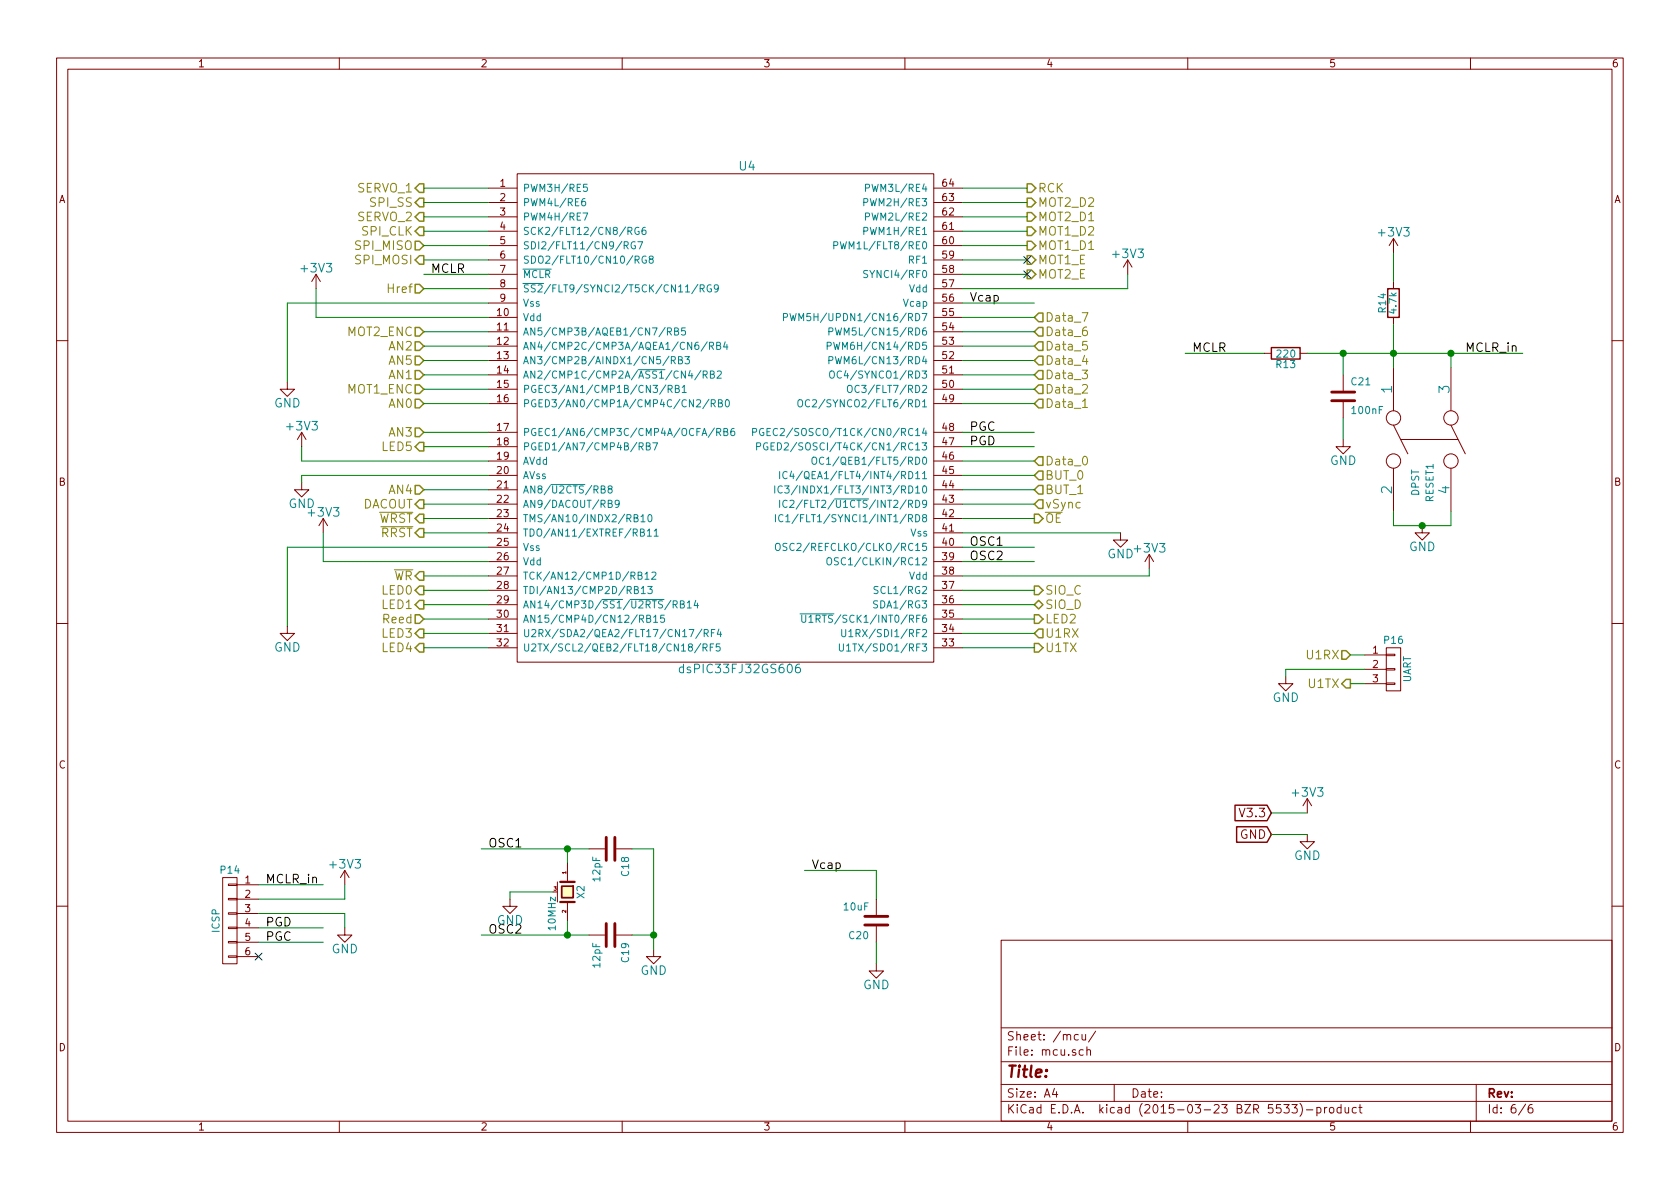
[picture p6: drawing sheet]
EESchema Schematic File Version 2
LIBS:power
LIBS:device
LIBS:transistors
LIBS:conn
LIBS:linear
LIBS:regul
LIBS:74xx
LIBS:cmos4000
LIBS:adc-dac
LIBS:memory
LIBS:xilinx
LIBS:special
LIBS:microcontrollers
LIBS:dsp
LIBS:microchip
LIBS:analog_switches
LIBS:motorola
LIBS:texas
LIBS:intel
LIBS:audio
LIBS:interface
LIBS:digital-audio
LIBS:philips
LIBS:display
LIBS:cypress
LIBS:siliconi
LIBS:opto
LIBS:atmel
LIBS:contrib
LIBS:valves
LIBS:pic18f46k60
LIBS:dspic33fj32gs606
LIBS:l293
LIBS:mcp2200
LIBS:lv8405v
LIBS:33vReg
LIBS:RoboticsMKII-cache
EELAYER 25 0
EELAYER END
$Descr A4 11693 8268
encoding utf-8
Sheet 6 6
Title ""
Date ""
Rev ""
Comp ""
Comment1 ""
Comment2 ""
Comment3 ""
Comment4 ""
$EndDescr
$Comp
L dsPIC33FJ32GS606 U4
U 1 1
P 5200 2400
F 0 "U4" H 5200 3650 60  0000 C CNN
F 1 "dsPIC33FJ32GS606" H 5150 150 60  0000 C CNN
F 2 "Housings_QFP:TQFP-64_10x10mm_Pitch0.5mm" H 5200 2400 60  0001 C CNN
F 3 "" H 5200 2400 60  0000 C CNN
	1    5200 2400
	1    0    0    -1  
$EndComp
$Comp
L CONN_01X06 P14
U 1 1
P 1600 6400
F 0 "P14" H 1600 6750 50  0000 C CNN
F 1 "ICSP" V 1700 6400 50  0000 C CNN
F 2 "Pin_Headers:Pin_Header_Straight_1x06" H 1600 6400 60  0001 C CNN
F 3 "" H 1600 6400 60  0000 C CNN
	1    1600 6400
	-1   0    0    -1  
$EndComp
$Comp
L +3V3 #PWR055
U 1 1
P 2400 6150
F 0 "#PWR055" H 2400 6000 60  0001 C CNN
F 1 "+3V3" H 2400 6290 60  0000 C CNN
F 2 "" H 2400 6150 60  0000 C CNN
F 3 "" H 2400 6150 60  0000 C CNN
	1    2400 6150
	1    0    0    -1  
$EndComp
$Comp
L GND #PWR056
U 1 1
P 2400 6450
F 0 "#PWR056" H 2400 6200 60  0001 C CNN
F 1 "GND" H 2400 6300 60  0000 C CNN
F 2 "" H 2400 6450 60  0000 C CNN
F 3 "" H 2400 6450 60  0000 C CNN
	1    2400 6450
	1    0    0    -1  
$EndComp
Text Label 1850 6450 0    60   ~ 0
PGD
Text Label 1850 6550 0    60   ~ 0
PGC
Text Label 1850 6150 0    60   ~ 0
MCLR_in
$Comp
L +3V3 #PWR057
U 1 1
P 2250 3700
F 0 "#PWR057" H 2250 3550 60  0001 C CNN
F 1 "+3V3" H 2250 3840 60  0000 C CNN
F 2 "" H 2250 3700 60  0000 C CNN
F 3 "" H 2250 3700 60  0000 C CNN
	1    2250 3700
	1    0    0    -1  
$EndComp
$Comp
L GND #PWR058
U 1 1
P 2000 4350
F 0 "#PWR058" H 2000 4100 60  0001 C CNN
F 1 "GND" H 2000 4200 60  0000 C CNN
F 2 "" H 2000 4350 60  0000 C CNN
F 3 "" H 2000 4350 60  0000 C CNN
	1    2000 4350
	1    0    0    -1  
$EndComp
$Comp
L +3V3 #PWR059
U 1 1
P 2200 2000
F 0 "#PWR059" H 2200 1850 60  0001 C CNN
F 1 "+3V3" H 2200 2140 60  0000 C CNN
F 2 "" H 2200 2000 60  0000 C CNN
F 3 "" H 2200 2000 60  0000 C CNN
	1    2200 2000
	1    0    0    -1  
$EndComp
$Comp
L GND #PWR060
U 1 1
P 2000 2650
F 0 "#PWR060" H 2000 2400 60  0001 C CNN
F 1 "GND" H 2000 2500 60  0000 C CNN
F 2 "" H 2000 2650 60  0000 C CNN
F 3 "" H 2000 2650 60  0000 C CNN
	1    2000 2650
	1    0    0    -1  
$EndComp
$Comp
L +3V3 #PWR061
U 1 1
P 8000 3950
F 0 "#PWR061" H 8000 3800 60  0001 C CNN
F 1 "+3V3" H 8000 4090 60  0000 C CNN
F 2 "" H 8000 3950 60  0000 C CNN
F 3 "" H 8000 3950 60  0000 C CNN
	1    8000 3950
	1    0    0    -1  
$EndComp
$Comp
L GND #PWR062
U 1 1
P 7800 3700
F 0 "#PWR062" H 7800 3450 60  0001 C CNN
F 1 "GND" H 7800 3550 60  0000 C CNN
F 2 "" H 7800 3700 60  0000 C CNN
F 3 "" H 7800 3700 60  0000 C CNN
	1    7800 3700
	1    0    0    -1  
$EndComp
$Comp
L +3V3 #PWR063
U 1 1
P 7850 1900
F 0 "#PWR063" H 7850 1750 60  0001 C CNN
F 1 "+3V3" H 7850 2040 60  0000 C CNN
F 2 "" H 7850 1900 60  0000 C CNN
F 3 "" H 7850 1900 60  0000 C CNN
	1    7850 1900
	1    0    0    -1  
$EndComp
Text Label 6750 3100 0    60   ~ 0
PGD
Text Label 6750 3000 0    60   ~ 0
PGC
$Comp
L +3V3 #PWR064
U 1 1
P 2100 3100
F 0 "#PWR064" H 2100 2950 60  0001 C CNN
F 1 "+3V3" H 2100 3240 60  0000 C CNN
F 2 "" H 2100 3100 60  0000 C CNN
F 3 "" H 2100 3100 60  0000 C CNN
	1    2100 3100
	1    0    0    -1  
$EndComp
$Comp
L GND #PWR065
U 1 1
P 2100 3350
F 0 "#PWR065" H 2100 3100 60  0001 C CNN
F 1 "GND" H 2100 3200 60  0000 C CNN
F 2 "" H 2100 3350 60  0000 C CNN
F 3 "" H 2100 3350 60  0000 C CNN
	1    2100 3350
	1    0    0    -1  
$EndComp
Text Label 3000 1900 0    60   ~ 0
MCLR
$Comp
L CRYSTAL_SMD X2
U 1 1
P 3950 6200
F 0 "X2" H 3950 6290 50  0000 C CNN
F 1 "10MHz" H 3980 6090 50  0000 L CNN
F 2 "RoBoC:Crystal 6x 3.5 x 1.1mm" H 3950 6200 60  0001 C CNN
F 3 "" H 3950 6200 60  0000 C CNN
	1    3950 6200
	0    1    1    0   
$EndComp
$Comp
L C C18
U 1 1
P 4250 5900
F 0 "C18" H 4300 6000 50  0000 L CNN
F 1 "12pF" H 4300 5800 50  0000 L CNN
F 2 "Capacitors_SMD:C_1206" H 4288 5750 30  0001 C CNN
F 3 "" H 4250 5900 60  0000 C CNN
	1    4250 5900
	0    1    1    0   
$EndComp
$Comp
L C C19
U 1 1
P 4250 6500
F 0 "C19" H 4300 6600 50  0000 L CNN
F 1 "12pF" H 4300 6400 50  0000 L CNN
F 2 "Capacitors_SMD:C_1206" H 4288 6350 30  0001 C CNN
F 3 "" H 4250 6500 60  0000 C CNN
	1    4250 6500
	0    1    1    0   
$EndComp
$Comp
L GND #PWR066
U 1 1
P 4550 6600
F 0 "#PWR066" H 4550 6350 60  0001 C CNN
F 1 "GND" H 4550 6450 60  0000 C CNN
F 2 "" H 4550 6600 60  0000 C CNN
F 3 "" H 4550 6600 60  0000 C CNN
	1    4550 6600
	1    0    0    -1  
$EndComp
Text Label 3400 5900 0    60   ~ 0
OSC1
Text Label 3400 6500 0    60   ~ 0
OSC2
Text Label 6750 3800 0    60   ~ 0
OSC1
Text Label 6750 3900 0    60   ~ 0
OSC2
$Comp
L C C20
U 1 1
P 6100 6400
F 0 "C20" H 6150 6500 50  0000 L CNN
F 1 "10uF" H 6150 6300 50  0000 L CNN
F 2 "Capacitors_SMD:C_1206" H 6138 6250 30  0001 C CNN
F 3 "" H 6100 6400 60  0000 C CNN
	1    6100 6400
	-1   0    0    1   
$EndComp
$Comp
L GND #PWR067
U 1 1
P 6100 6700
F 0 "#PWR067" H 6100 6450 60  0001 C CNN
F 1 "GND" H 6100 6550 60  0000 C CNN
F 2 "" H 6100 6700 60  0000 C CNN
F 3 "" H 6100 6700 60  0000 C CNN
	1    6100 6700
	1    0    0    -1  
$EndComp
Text Label 5650 6050 0    60   ~ 0
Vcap
Text Label 6750 2100 0    60   ~ 0
Vcap
$Comp
L +3V3 #PWR068
U 1 1
P 9100 5650
F 0 "#PWR068" H 9100 5500 60  0001 C CNN
F 1 "+3V3" H 9100 5790 60  0000 C CNN
F 2 "" H 9100 5650 60  0000 C CNN
F 3 "" H 9100 5650 60  0000 C CNN
	1    9100 5650
	1    0    0    -1  
$EndComp
$Comp
L GND #PWR069
U 1 1
P 9100 5800
F 0 "#PWR069" H 9100 5550 60  0001 C CNN
F 1 "GND" H 9100 5650 60  0000 C CNN
F 2 "" H 9100 5800 60  0000 C CNN
F 3 "" H 9100 5800 60  0000 C CNN
	1    9100 5800
	1    0    0    -1  
$EndComp
Text GLabel 8850 5650 0    60   Input ~ 0
V3.3
Text GLabel 8850 5800 0    60   Input ~ 0
GND
Text HLabel 2950 1300 0    60   Output ~ 0
SERVO_1
Text HLabel 2950 1400 0    60   Output ~ 0
SPI_SS
Text HLabel 2950 1500 0    60   Output ~ 0
SERVO_2
Text HLabel 2950 1600 0    60   Output ~ 0
SPI_CLK
Text HLabel 2950 1700 0    60   Input ~ 0
SPI_MISO
Text HLabel 2950 1800 0    60   Output ~ 0
SPI_MOSI
Text HLabel 2950 2000 0    60   Input ~ 0
Href
Text HLabel 7200 3500 2    60   Input ~ 0
vSync
Text HLabel 2950 2400 0    60   Input ~ 0
AN2
Text HLabel 2950 2500 0    60   Input ~ 0
AN5
Text HLabel 2950 2600 0    60   Input ~ 0
AN1
Text HLabel 7200 3600 2    60   Output ~ 0
~OE
Text HLabel 2950 2800 0    60   Input ~ 0
AN0
Text HLabel 2950 3000 0    60   Input ~ 0
AN3
Text HLabel 2950 3400 0    60   Input ~ 0
AN4
Text HLabel 2950 3500 0    60   Output ~ 0
DACOUT
Text HLabel 2950 3600 0    60   Output ~ 0
~WRST
Text HLabel 2950 3700 0    60   Output ~ 0
~RRST
Text HLabel 2950 4000 0    60   Output ~ 0
~WR
Text HLabel 2950 4100 0    60   Output ~ 0
LED0
Text HLabel 2950 4200 0    60   Output ~ 0
LED1
Text HLabel 7200 4300 2    60   Output ~ 0
LED2
Text HLabel 2950 4400 0    60   Output ~ 0
LED3
Text HLabel 2950 4500 0    60   Output ~ 0
LED4
Text HLabel 2950 4300 0    60   Input ~ 0
Reed
Text HLabel 7150 1400 2    60   Output ~ 0
MOT2_D2
Text HLabel 7150 1500 2    60   Output ~ 0
MOT2_D1
Text HLabel 7150 1600 2    60   Output ~ 0
MOT1_D2
Text HLabel 7150 1700 2    60   Output ~ 0
MOT1_D1
Text HLabel 7150 1800 2    60   Output ~ 0
MOT1_E
Text HLabel 7150 1900 2    60   Output ~ 0
MOT2_E
Text HLabel 7200 2200 2    60   Input ~ 0
Data_7
Text HLabel 7200 2300 2    60   Input ~ 0
Data_6
Text HLabel 7200 2600 2    60   Input ~ 0
Data_3
Text HLabel 7200 2700 2    60   Input ~ 0
Data_2
Text HLabel 7200 2800 2    60   Input ~ 0
Data_1
Text HLabel 7200 3200 2    60   Input ~ 0
Data_0
Text HLabel 7200 3300 2    60   Input ~ 0
BUT_0
Text HLabel 7200 3400 2    60   Input ~ 0
BUT_1
Text HLabel 2950 2300 0    60   Input ~ 0
MOT2_ENC
Text HLabel 2950 2700 0    60   Input ~ 0
MOT1_ENC
Text HLabel 7200 4100 2    60   Output ~ 0
SIO_C
Text HLabel 7200 4200 2    60   BiDi ~ 0
SIO_D
Text HLabel 7200 4400 2    60   Input ~ 0
U1RX
Text HLabel 7200 4500 2    60   Output ~ 0
U1TX
$Comp
L DPST RESET1
U 1 1
P 9900 3050
F 0 "RESET1" H 10200 3100 50  0000 C CNN
F 1 "DPST" H 10200 3000 50  0000 C CNN
F 2 "Buttons_Switches_SMD:SW_SPST_PTS645" H 9900 3050 60  0001 C CNN
F 3 "" H 9900 3050 60  0000 C CNN
	1    9900 3050
	0    1    1    0   
$EndComp
$Comp
L GND #PWR070
U 1 1
P 9900 3650
F 0 "#PWR070" H 9900 3400 60  0001 C CNN
F 1 "GND" H 9900 3500 60  0000 C CNN
F 2 "" H 9900 3650 60  0000 C CNN
F 3 "" H 9900 3650 60  0000 C CNN
	1    9900 3650
	1    0    0    -1  
$EndComp
$Comp
L R R13
U 1 1
P 8950 2450
F 0 "R13" V 9030 2450 50  0000 C CNN
F 1 "220" V 8957 2451 50  0000 C CNN
F 2 "Resistors_SMD:R_1206" V 8880 2450 30  0001 C CNN
F 3 "" H 8950 2450 30  0000 C CNN
	1    8950 2450
	0    1    1    0   
$EndComp
$Comp
L R R14
U 1 1
P 9700 2100
F 0 "R14" V 9780 2100 50  0000 C CNN
F 1 "4.7k" V 9707 2101 50  0000 C CNN
F 2 "Resistors_SMD:R_1206" V 9630 2100 30  0001 C CNN
F 3 "" H 9700 2100 30  0000 C CNN
	1    9700 2100
	-1   0    0    1   
$EndComp
Text Label 10200 2450 0    60   ~ 0
MCLR_in
$Comp
L +3V3 #PWR071
U 1 1
P 9700 1750
F 0 "#PWR071" H 9700 1600 60  0001 C CNN
F 1 "+3V3" H 9700 1890 60  0000 C CNN
F 2 "" H 9700 1750 60  0000 C CNN
F 3 "" H 9700 1750 60  0000 C CNN
	1    9700 1750
	1    0    0    -1  
$EndComp
Text Label 8300 2450 0    60   ~ 0
MCLR
$Comp
L C C21
U 1 1
P 9350 2750
F 0 "C21" H 9400 2850 50  0000 L CNN
F 1 "100nF" H 9400 2650 50  0000 L CNN
F 2 "Capacitors_SMD:C_1206" H 9388 2600 30  0001 C CNN
F 3 "" H 9350 2750 60  0000 C CNN
	1    9350 2750
	1    0    0    -1  
$EndComp
$Comp
L GND #PWR072
U 1 1
P 9350 3050
F 0 "#PWR072" H 9350 2800 60  0001 C CNN
F 1 "GND" H 9350 2900 60  0000 C CNN
F 2 "" H 9350 3050 60  0000 C CNN
F 3 "" H 9350 3050 60  0000 C CNN
	1    9350 3050
	1    0    0    -1  
$EndComp
Text HLabel 7150 1300 2    60   Output ~ 0
RCK
Text HLabel 2950 3100 0    60   Output ~ 0
LED5
Wire Wire Line
	1800 6150 2250 6150
Wire Wire Line
	2400 6450 2400 6350
Wire Wire Line
	2400 6350 1800 6350
Wire Wire Line
	1800 6250 2400 6250
Wire Wire Line
	2400 6250 2400 6150
Wire Wire Line
	1800 6450 2250 6450
Wire Wire Line
	2250 6550 1800 6550
Wire Wire Line
	2000 3800 2000 4350
Wire Wire Line
	2000 3800 3400 3800
Wire Wire Line
	2250 3900 3400 3900
Wire Wire Line
	2250 3900 2250 3700
Wire Wire Line
	2000 2100 2000 2650
Wire Wire Line
	2000 2100 3400 2100
Wire Wire Line
	2200 2200 3400 2200
Wire Wire Line
	2200 2200 2200 2000
Wire Wire Line
	7800 3700 6700 3700
Wire Wire Line
	6700 4000 8000 4000
Wire Wire Line
	8000 4000 8000 3950
Wire Wire Line
	6700 2000 7850 2000
Wire Wire Line
	7850 2000 7850 1900
Wire Wire Line
	6700 4400 7200 4400
Wire Wire Line
	7200 4500 6700 4500
Wire Wire Line
	6700 3100 7200 3100
Wire Wire Line
	6700 3000 7200 3000
Wire Wire Line
	3400 2800 2950 2800
Wire Wire Line
	3400 2600 2950 2600
Wire Wire Line
	2950 2400 3400 2400
Wire Wire Line
	2950 3000 3400 3000
Wire Wire Line
	2950 3400 3400 3400
Wire Wire Line
	2100 3350 2100 3300
Wire Wire Line
	2100 3300 3400 3300
Wire Wire Line
	3400 3200 2100 3200
Wire Wire Line
	2100 3200 2100 3100
Wire Wire Line
	6700 1600 7150 1600
Wire Wire Line
	6700 1500 7150 1500
Wire Wire Line
	6700 1700 7150 1700
Wire Wire Line
	6700 4100 7200 4100
Wire Wire Line
	6700 4200 7200 4200
Wire Wire Line
	2950 1900 3400 1900
Wire Wire Line
	4550 5900 4550 6600
Wire Wire Line
	4400 5900 4550 5900
Wire Wire Line
	4400 6500 4550 6500
Connection ~ 4550 6500
Wire Wire Line
	3950 6400 3950 6500
Wire Wire Line
	3350 6500 4100 6500
Connection ~ 3950 6500
Wire Wire Line
	3350 5900 4100 5900
Wire Wire Line
	3950 6000 3950 5900
Connection ~ 3950 5900
Wire Wire Line
	6700 3800 7200 3800
Wire Wire Line
	6700 3900 7200 3900
Wire Wire Line
	6100 6550 6100 6700
Wire Wire Line
	6100 6050 6100 6250
Wire Wire Line
	5600 6050 6100 6050
Wire Wire Line
	6700 2100 7200 2100
Wire Wire Line
	6700 1400 7150 1400
Wire Wire Line
	3400 1500 2950 1500
Wire Wire Line
	3400 2000 2950 2000
Wire Wire Line
	2950 2300 3400 2300
Wire Wire Line
	6700 3500 7200 3500
Wire Wire Line
	6700 3600 7200 3600
Wire Wire Line
	6700 2800 7200 2800
Wire Wire Line
	6700 2700 7200 2700
Wire Wire Line
	7200 2600 6700 2600
Wire Wire Line
	6700 2500 7200 2500
Wire Wire Line
	7200 2400 6700 2400
Wire Wire Line
	6700 2300 7200 2300
Wire Wire Line
	7200 2200 6700 2200
Wire Wire Line
	6700 3200 7200 3200
Wire Wire Line
	6700 3300 7200 3300
Wire Wire Line
	6700 3400 7200 3400
Wire Wire Line
	2950 4000 3400 4000
Wire Wire Line
	2950 3600 3400 3600
Wire Wire Line
	2950 3700 3400 3700
Wire Wire Line
	2950 4100 3400 4100
Wire Wire Line
	2950 4300 3400 4300
Wire Wire Line
	2950 4400 3400 4400
Wire Wire Line
	2950 4500 3400 4500
Wire Wire Line
	6700 1300 7150 1300
Wire Wire Line
	3400 3500 2950 3500
Wire Wire Line
	3400 1600 2950 1600
Wire Wire Line
	2950 1700 3400 1700
Wire Wire Line
	3400 1800 2950 1800
Wire Wire Line
	3400 1300 2950 1300
Wire Wire Line
	2950 1400 3400 1400
Wire Wire Line
	2950 2700 3400 2700
Wire Wire Line
	9100 5800 8850 5800
Wire Wire Line
	8850 5650 9100 5650
Wire Wire Line
	2950 4200 3400 4200
Wire Wire Line
	2950 2500 3400 2500
Wire Wire Line
	9700 3550 9700 3650
Wire Wire Line
	9700 3650 10100 3650
Wire Wire Line
	10100 3650 10100 3550
Connection ~ 9900 3650
Wire Wire Line
	9100 2450 10600 2450
Wire Wire Line
	9700 2250 9700 2550
Connection ~ 9700 2450
Wire Wire Line
	10100 2550 10100 2450
Connection ~ 10100 2450
Wire Wire Line
	9700 1750 9700 1950
Wire Wire Line
	8250 2450 8800 2450
Wire Wire Line
	9350 2900 9350 3050
Wire Wire Line
	9350 2450 9350 2600
Connection ~ 9350 2450
Wire Wire Line
	6700 4300 7200 4300
Wire Wire Line
	2950 3100 3400 3100
Wire Wire Line
	3850 6200 3550 6200
Wire Wire Line
	3550 6200 3550 6250
$Comp
L GND #PWR073
U 1 1
P 3550 6250
F 0 "#PWR073" H 3550 6000 60  0001 C CNN
F 1 "GND" H 3550 6100 60  0000 C CNN
F 2 "" H 3550 6250 60  0000 C CNN
F 3 "" H 3550 6250 60  0000 C CNN
	1    3550 6250
	1    0    0    -1  
$EndComp
NoConn ~ 1800 6650
Wire Wire Line
	7150 1800 6700 1800
Wire Wire Line
	6700 1900 7150 1900
NoConn ~ 7150 1800
NoConn ~ 7150 1900
$Comp
L CONN_01X03 P16
U 1 1
P 9700 4650
F 0 "P16" H 9700 4850 50  0000 C CNN
F 1 "UART" V 9800 4650 50  0000 C CNN
F 2 "Pin_Headers:Pin_Header_Straight_1x03" H 9700 4650 60  0001 C CNN
F 3 "" H 9700 4650 60  0000 C CNN
	1    9700 4650
	1    0    0    -1  
$EndComp
Text HLabel 9400 4550 0    60   Input ~ 0
U1RX
Text HLabel 9400 4750 0    60   Output ~ 0
U1TX
$Comp
L GND #PWR074
U 1 1
P 8950 4700
F 0 "#PWR074" H 8950 4450 60  0001 C CNN
F 1 "GND" H 8950 4550 60  0000 C CNN
F 2 "" H 8950 4700 60  0000 C CNN
F 3 "" H 8950 4700 60  0000 C CNN
	1    8950 4700
	1    0    0    -1  
$EndComp
Wire Wire Line
	8950 4700 8950 4650
Wire Wire Line
	8950 4650 9500 4650
Wire Wire Line
	9500 4550 9400 4550
Wire Wire Line
	9400 4750 9500 4750
Text HLabel 7200 2500 2    60   Input ~ 0
Data_4
Text HLabel 7200 2400 2    60   Input ~ 0
Data_5
$EndSCHEMATC
